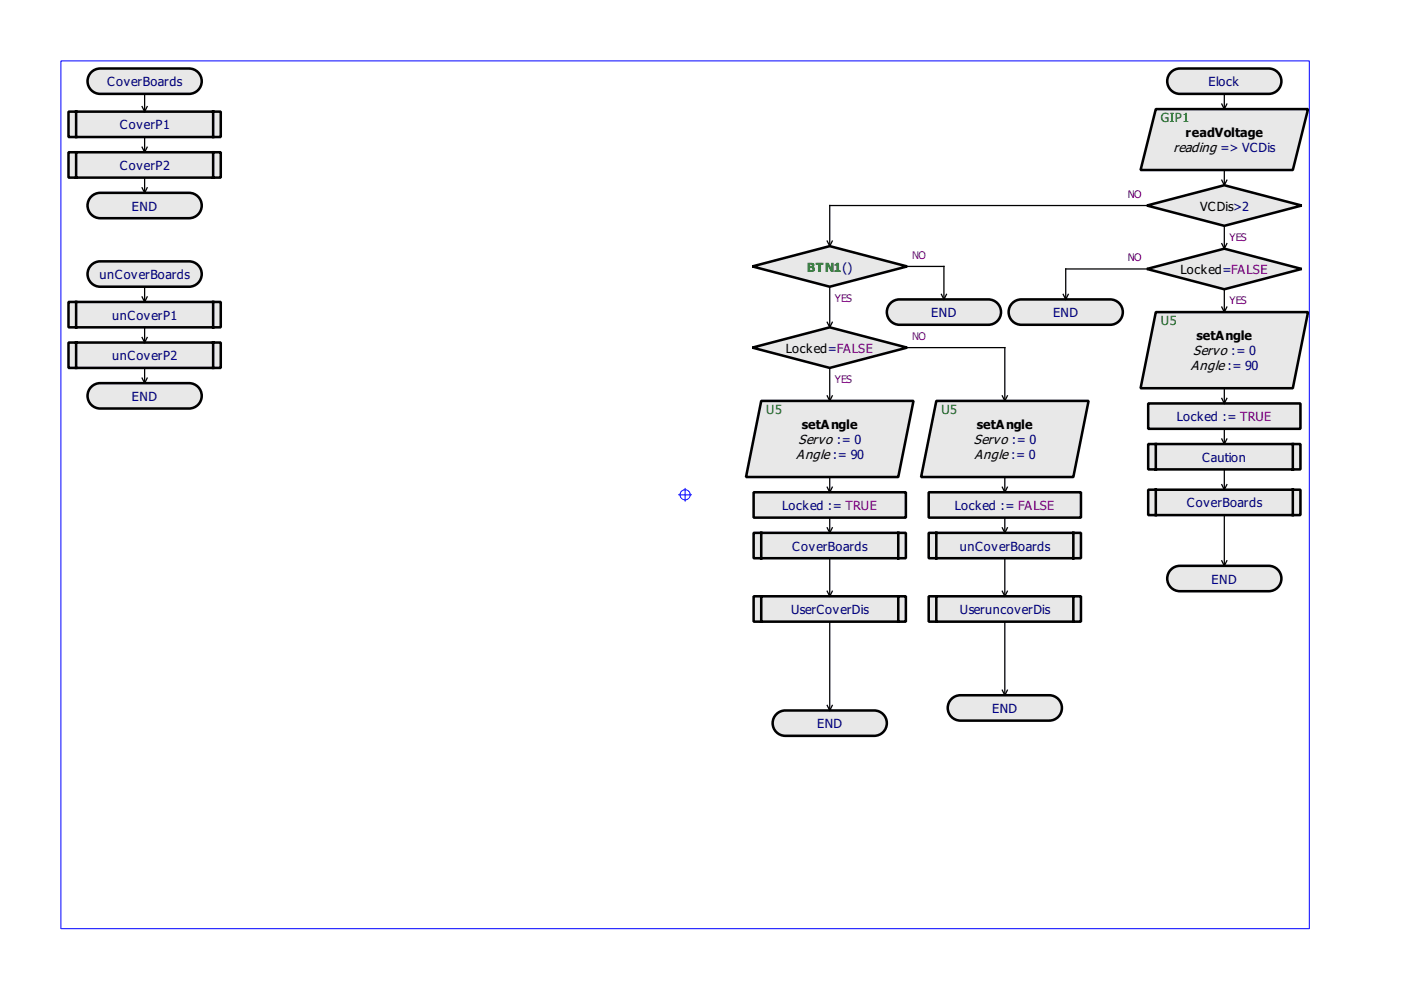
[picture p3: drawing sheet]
<svg xmlns="http://www.w3.org/2000/svg" width="297mm" height="210mm" viewBox="0 0 297 210" stroke-linecap="round" stroke-linejoin="round" font-family="sans-serif">
<path d="M12.9 12.9h264.7v184h-264.7z" fill-rule="evenodd" fill="#fff" stroke="#00f" stroke-width=".21"/>
<g fill="none" stroke="#00f" stroke-width=".21">
<path d="M143.9 104.9h2.7M145.3 103.6v2.7"/>
<circle cx="145.3" cy="104.9" r="1.08"/>
</g>
<g fill="#e8e8e8" stroke="#000" stroke-width=".54">
<path d="M245.1 23.1h32.2l-3.2 12.9h-32.3z" fill-rule="evenodd"/>
<path d="M243.2 43.6l16.4-4.3 16.4 4.3-16.4 4.3z" fill-rule="evenodd"/>
<path d="M164.4 151.6a2.68 2.68 0 0 1 2.1-1h18.8a2.69 2.69 0 0 1 2.7 2.7 2.69 2.69 0 0 1-2.7 2.7h-18.8a2.69 2.69 0 0 1-2.4-1.5 2.69 2.69 0 0 1 .3-2.9z" fill-rule="evenodd"/>
<path d="M159.5 56.5l16.4-4.3 16.4 4.3-16.4 4.3z" fill-rule="evenodd"/>
<path d="M159.5 73.7l16.4-4.3 16.4 4.3-16.4 4.3z" fill-rule="evenodd"/>
<path d="M161.4 85h32.3l-3.3 16.1h-32.2z" fill-rule="evenodd"/>
<path d="M159.8 104.4h32.3v5.3h-32.3z" fill-rule="evenodd"/>
<path d="M188.6 64.5a2.68 2.68 0 0 1 2.1-1h18.8a2.69 2.69 0 0 1 2.7 2.7 2.69 2.69 0 0 1-2.7 2.7h-18.8a2.69 2.69 0 0 1-2.4-1.6 2.69 2.69 0 0 1 .3-2.8z" fill-rule="evenodd"/>
<path d="M198.5 85h32.3l-3.2 16.1h-32.3z" fill-rule="evenodd"/>
<path d="M196.9 104.4h32.3v5.3h-32.3z" fill-rule="evenodd"/>
<path d="M201.5 148.4a2.68 2.68 0 0 1 2.1-1h18.9a2.69 2.69 0 0 1 2.6 2.7 2.69 2.69 0 0 1-2.6 2.7h-18.9a2.69 2.69 0 0 1-2.4-1.5 2.69 2.69 0 0 1 .3-2.9z" fill-rule="evenodd"/>
<path d="M243.4 85.5h32.3v5.4h-32.3z" fill-rule="evenodd"/>
<path d="M243.2 57l16.4-4.3 16.4 4.3-16.4 4.3z" fill-rule="evenodd"/>
<path d="M245.1 66.2h32.2l-3.2 16.1h-32.3z" fill-rule="evenodd"/>
<path d="M248.1 15.5a2.68 2.68 0 0 1 2.1-1h18.8a2.69 2.69 0 0 1 2.7 2.7 2.69 2.69 0 0 1-2.7 2.7h-18.8a2.69 2.69 0 0 1-2.5-1.5 2.69 2.69 0 0 1 .4-2.9z" fill-rule="evenodd"/>
<path d="M243.4 94.1h32.3v5.4h-32.3zM245.1 94.1v5.4zM274.1 94.1v5.4z" fill-rule="evenodd"/>
<path d="M214.4 64.5a2.68 2.68 0 0 1 2.1-1h18.9a2.69 2.69 0 0 1 2.7 2.7 2.69 2.69 0 0 1-2.7 2.7h-18.9a2.69 2.69 0 0 1-2.4-1.6 2.69 2.69 0 0 1 .3-2.8z" fill-rule="evenodd"/>
<path d="M19.2 15.5a2.68 2.68 0 0 1 2.1-1h18.8a2.69 2.69 0 0 1 2.7 2.7 2.69 2.69 0 0 1-2.7 2.7h-18.8a2.69 2.69 0 0 1-2.5-1.5 2.69 2.69 0 0 1 .4-2.9z" fill-rule="evenodd"/>
<path d="M19.2 41.9a2.68 2.68 0 0 1 2.1-1h18.8a2.69 2.69 0 0 1 2.7 2.7 2.69 2.69 0 0 1-2.7 2.7h-18.8a2.69 2.69 0 0 1-2.5-1.6 2.69 2.69 0 0 1 .4-2.8z" fill-rule="evenodd"/>
<path d="M14.5 23.7h32.3v5.4h-32.3zM16.1 23.7v5.4zM45.2 23.7v5.4z" fill-rule="evenodd"/>
<path d="M14.5 32.3h32.3v5.4h-32.3zM16.1 32.3v5.4zM45.2 32.3v5.4z" fill-rule="evenodd"/>
<path d="M19.2 56.4a2.68 2.68 0 0 1 2.1-1h18.8a2.69 2.69 0 0 1 2.7 2.7 2.69 2.69 0 0 1-2.7 2.7h-18.8a2.69 2.69 0 0 1-2.5-1.5 2.69 2.69 0 0 1 .4-2.9z" fill-rule="evenodd"/>
<path d="M19.2 82.2a2.68 2.68 0 0 1 2.1-1h18.8a2.69 2.69 0 0 1 2.7 2.7 2.69 2.69 0 0 1-2.7 2.7h-18.8a2.69 2.69 0 0 1-2.5-1.5 2.69 2.69 0 0 1 .4-2.9z" fill-rule="evenodd"/>
<path d="M14.5 64h32.3v5.4h-32.3zM16.1 64v5.4zM45.2 64v5.4z" fill-rule="evenodd"/>
<path d="M14.5 72.6h32.3v5.4h-32.3zM16.1 72.6v5.4zM45.2 72.6v5.4z" fill-rule="evenodd"/>
<path d="M159.8 113h32.3v5.4h-32.3zM161.4 113v5.4zM190.4 113v5.4z" fill-rule="evenodd"/>
<path d="M196.9 113h32.3v5.4h-32.3zM198.5 113v5.4zM227.6 113v5.4z" fill-rule="evenodd"/>
<path d="M243.4 103.8h32.3v5.4h-32.3zM245.1 103.8v5.4zM274.1 103.8v5.4z" fill-rule="evenodd"/>
<path d="M248.1 121a2.68 2.68 0 0 1 2.1-1h18.8a2.69 2.69 0 0 1 2.7 2.7 2.69 2.69 0 0 1-2.7 2.7h-18.8a2.69 2.69 0 0 1-2.5-1.6 2.69 2.69 0 0 1 .4-2.8z" fill-rule="evenodd"/>
<path d="M196.9 126.4h32.3v5.4h-32.3zM198.5 126.4v5.4zM227.6 126.4v5.4z" fill-rule="evenodd"/>
<path d="M159.8 126.4h32.3v5.4h-32.3zM161.4 126.4v5.4zM190.4 126.4v5.4z" fill-rule="evenodd"/>
</g>
<g fill="none" stroke="#000" stroke-width=".27">
<path d="M30.7 19.9v3.8M259.6 19.9v3.2M30.1 22.6l.6 1.1M30.1 31.2l.6 1.1M30.1 39.8l.6 1.1M30.7 29.1v3.2M30.7 37.7v3.2M31.2 22.6l-.5 1.1M31.2 31.2l-.5 1.1M31.2 39.8l-.5 1.1M259 38.2l.6 1.1M259 22.1l.6 1"/>
<path d="M259.6 36v3.3M260.1 38.2l-.5 1.1M260.1 22.1l-.5 1M175.4 51.1l.5 1.1M176.5 51.1l-.6 1.1M192.3 56.5h7.8v7M243.2 43.6h-67.3v8.6M243.2 57h-17.2v6.5M259 51.6l.6 1.1M259.6 47.9v4.8M260.1 51.6l-.5 1.1M30.1 62.9l.6 1.1"/>
<path d="M30.1 71.6l.6 1M30.7 60.8v3.2M30.7 69.4v3.2M30.7 78v3.2M31.2 62.9l-.5 1.1M31.2 71.6l-.5 1M175.4 68.3l.5 1.1M175.9 60.8v8.6M175.9 78v7M176.5 68.3l-.6 1.1M192.3 73.7h20.7v11.3M199.6 62.4l.5 1.1"/>
<path d="M200.7 62.4l-.6 1.1M225.4 62.4l.6 1.1M226.5 62.4l-.5 1.1M259 65.1l.6 1.1M259.6 61.3v4.9M260.1 65.1l-.5 1.1M30.1 80.2l.6 1M31.2 80.2l-.5 1M175.4 83.9l.5 1.1M176.5 83.9l-.6 1.1M212.5 83.9l.5 1.1M213.6 83.9l-.6 1.1"/>
<path d="M259 84.5l.6 1M259 93.1l.6 1M259.6 82.3v3.2M259.6 90.9v3.2M259.6 99.5v4.3M260.1 84.5l-.5 1M260.1 93.1l-.5 1M175.4 103.3l.5 1.1M175.4 111.9l.5 1.1M175.9 101.1v3.3M175.9 109.7v3.3M175.9 118.4v8"/>
<path d="M176.5 103.3l-.6 1.1M176.5 111.9l-.6 1.1M212.5 103.3l.5 1.1M212.5 111.9l.5 1.1M213 101.1v3.3M213 109.7v3.3M213 118.4v8M213.6 103.3l-.6 1.1M213.6 111.9l-.6 1.1M259 102.8l.6 1M259 118.9l.6 1.1M259.6 109.2v10.8"/>
<path d="M260.1 102.8l-.5 1M260.1 118.9l-.5 1.1M175.4 125.4l.5 1M175.9 131.8v18.8M176.5 125.4l-.6 1M212.5 125.4l.5 1M213 131.8v15.6M213.6 125.4l-.6 1M175.4 149.6l.5 1M176.5 149.6l-.6 1M212.5 146.3l.5 1.1M213.6 146.3l-.6 1.1"/>
</g>
<g font-size="3.4">
<text x="248.8" y="32.3">reading =&gt; VCDis</text>
<text x="253" y="75.3">Servo := 0</text>
<text x="252.4" y="78.5">Angle := 90</text>
<text x="169.3" y="94.1">Servo := 0</text>
<text x="206.5" y="94.1">Servo := 0</text>
<text x="168.8" y="97.4">Angle := 90</text>
<text x="206.6" y="97.4">Angle := 0</text>
</g>
<g font-size="3.2" fill="#000080">
<text x="22.7" y="18.3">CoverBoards</text>
<text x="256.2" y="18.3">Elock</text>
<text x="25.4" y="27.4">CoverP1</text>
<text x="25.4" y="36">CoverP2</text>
<text x="28" y="44.7">END</text>
<text x="21.1" y="59.2">unCoverBoards</text>
<text x="23.8" y="67.8">unCoverP1</text>
<text x="197.4" y="67.2">END</text>
<text x="223.3" y="67.2">END</text>
<text x="23.8" y="76.4">unCoverP2</text>
<text x="28" y="85">END</text>
<text x="249.5" y="89.3">Locked := TRUE</text>
<text x="254.9" y="97.9">Caution</text>
<text x="251.6" y="107.6">CoverBoards</text>
<text x="165.8" y="108.1">Locked := TRUE</text>
<text x="202.4" y="108.1">Locked := FALSE</text>
<text x="168" y="116.7">CoverBoards</text>
<text x="203.5" y="116.7">unCoverBoards</text>
<text x="256.9" y="123.7">END</text>
<text x="167.7" y="130.2">UserCoverDis</text>
<text x="203.5" y="130.2">UseruncoverDis</text>
<text x="173.2" y="154.4">END</text>
<text x="210.4" y="151.2">END</text>
</g>
<g font-size="3.2" fill="#008000">
<text x="246.1" y="25.8">GIP1</text>
<text x="171.1" y="57.6">BTN1()</text>
<text x="246.1" y="68.9">U5</text>
<text x="162.5" y="87.7">U5</text>
<text x="199.6" y="87.7">U5</text>
</g>
<g font-size="3.2">
<text x="251.4" y="29.1">readVoltage</text>
<text x="254.5" y="44.7">VCDis&gt;2</text>
<text x="250.3" y="58.1">Locked=FALSE</text>
<text x="166.6" y="74.8">Locked=FALSE</text>
<text x="253.7" y="72.1">setAngle</text>
<text x="170" y="90.9">setAngle</text>
<text x="207.1" y="90.9">setAngle</text>
</g>
<g font-size="2.7" fill="#800080">
<text x="239.1" y="42">NO</text>
<text x="260.7" y="51.1">YES</text>
<text x="193.4" y="54.9">NO</text>
<text x="239.1" y="55.4">NO</text>
<text x="177" y="64">YES</text>
<text x="260.7" y="64.6">YES</text>
<text x="193.4" y="72.1">NO</text>
<text x="177" y="81.2">YES</text>
</g>
</svg>
